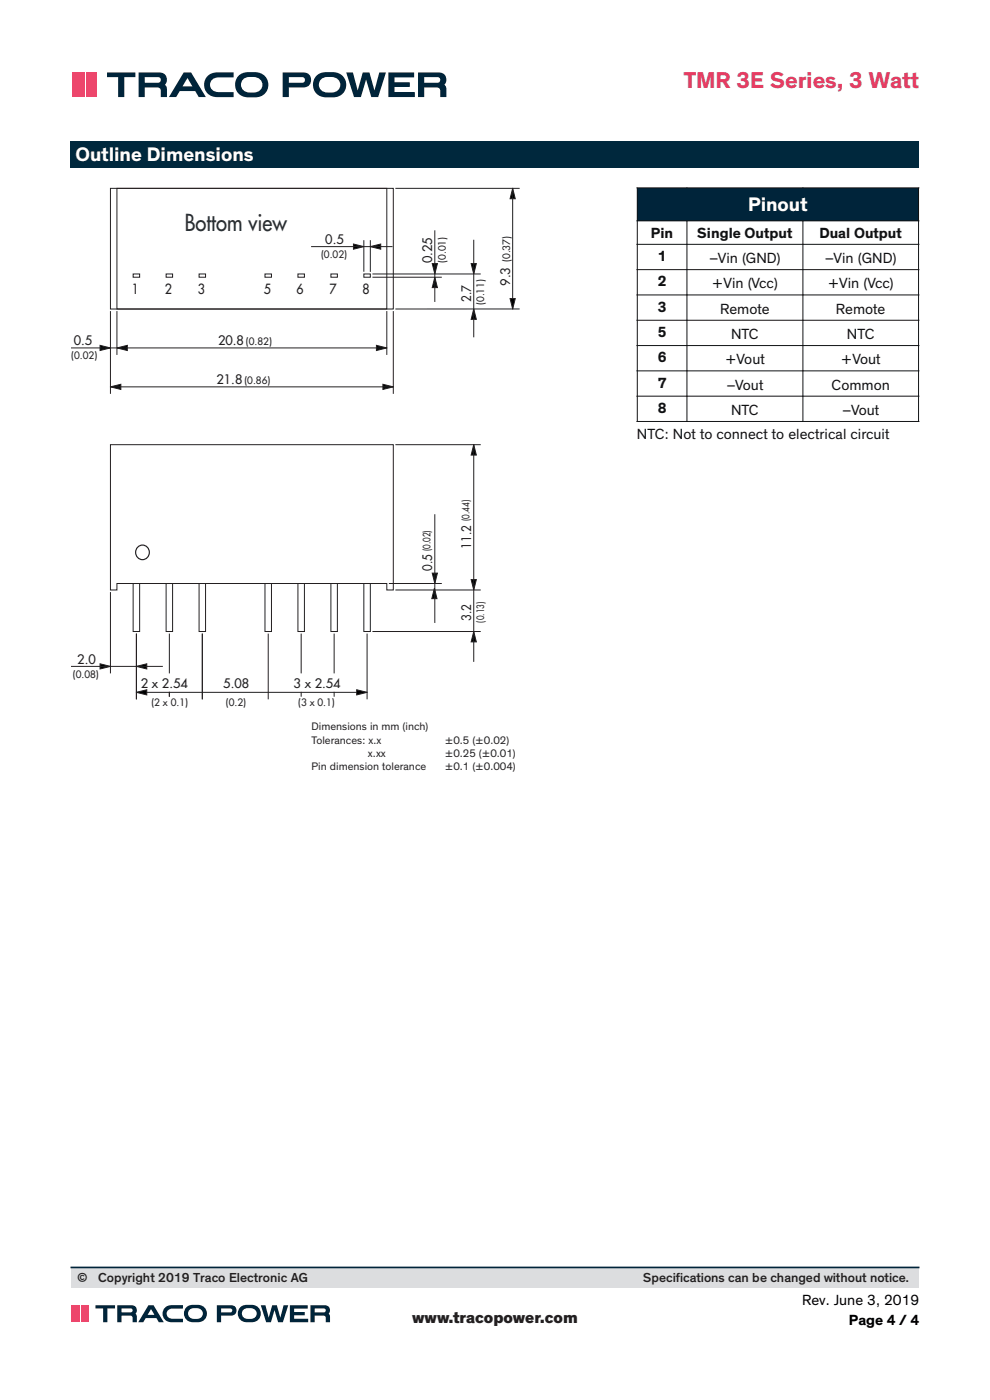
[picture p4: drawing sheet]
<svg xmlns="http://www.w3.org/2000/svg" width="210mm" height="297mm" viewBox="0 0 210 297" stroke-linecap="round" stroke-linejoin="round" font-family="sans-serif">
<path d="M15 30h180v5.7h-180z" fill="#00283d"/>
<g fill="none" stroke="#231f20" stroke-width=".21">
<path d="M23.4 40h60v25.6h-60zM24.8 40h57.3v25.6h-57.3zM84 40h26.1M108.7 40l.6 2.2h-1.1zM108.7 40v25.5M28.2 58.1h1.4v.7h-1.4zM35.2 58.1h1.4v.7h-1.4zM42.2 58.1h1.4v.7h-1.4zM56.2 58.1h1.4v.7h-1.4zM63.2 58.1h1.4v.7h-1.4zM66.1 52.3h17.1M70.2 58.1h1.4v.7h-1.4z"/>
<path d="M75 51.8l2.2 .5-2.2 .6zM77.2 58.1h1.4v.7h-1.4zM77.2 51.1v6.4M78.6 52.3l2.2-.5v1.1zM78.6 51.1v6.5M79.1 58.1h22.8M79.1 58.8h14.5M91.7 55.9h1.1l-.6 2.2zM92.2 58.8l.6 2.2h-1.1zM92.2 49v14.9M99.9 55.9h1.1l-.5 2.2zM100.5 51v20.5"/>
<path d="M15.2 73.8h66.9M21.2 73.3l2.2 .5-2.2 .6zM23.4 66.1v17.3M24.8 73.8l2.2-.5v1.1zM24.8 66.1v9.1M79.8 73.3l2.3 .5-2.3 .6zM82.1 66.1v9.1M83.4 66.1v17.3M100.5 65.5l.5 2.2h-1.1zM108.2 63.3h1.1l-.6 2.2zM110.1 65.5l-26.1 .1M23.4 94.3h60v30.9h-1.3v-1.4h-57.3v1.4h-1.4z"/>
<path d="M23.4 82.1l2.2-.6v1.1zM23.4 82.1h60M81.2 81.5l2.2 .6-2.2 .5zM84 94.3h17.9M100.5 94.3l.5 2.2h-1.1zM100.5 94.3v46M92.2 109.2v22.8M23.4 125.7v17M28.2 123.8h1.4v10.2h-1.4zM28.9 134.5v13.8M35.2 123.8h1.4v10.2h-1.4zM35.9 134.5v8.2"/>
<path d="M42.2 123.8h1.4v10.2h-1.4zM42.9 134.5v13.8M56.2 123.8h1.4v10.2h-1.4zM56.9 134.5v13.8M63.2 123.8h1.4v10.2h-1.4zM63.9 134.5v8.2M70.2 123.8h1.4v10.2h-1.4zM70.9 134.5v8.2M77.2 123.8h1.4v10.2h-1.4zM77.9 134.5v13.8M79.1 134h22.8M82.6 123.8h11"/>
<path d="M84 125.2h17.9M91.7 121.6h1.1l-.6 2.2zM92.1 124.8l.6 2.2h-1.1zM99.9 123h1.1l-.5 2.2zM100.5 134l.5 2.2h-1.1zM15.2 141.4h19.2M21.2 140.8l2.2 .6-2.2 .5zM28.9 146.9l2.2-.6v1.1zM28.9 141.4l2.2-.6v1.1zM28.9 146.9h49M35.9 146.9v.8M63.9 146.9v.8"/>
<path d="M70.9 146.9v.8M75.7 146.3l2.2 .6-2.2 .5z"/>
</g>
<g fill="#000">
<path d="M108.7 40l.6 2.2h-1.1zM75 51.8l2.2 .5-2.2 .6zM78.6 52.3l2.2-.5v1.1zM92.2 58.8l.6 2.2h-1.1zM91.7 55.9h1.1l-.6 2.2zM99.9 55.9h1.1l-.5 2.2zM21.2 73.3l2.2 .5-2.2 .6zM24.8 73.8l2.2-.5v1.1zM79.8 73.3l2.3 .5-2.3 .6zM100.5 65.5l.5 2.2h-1.1zM108.2 63.3h1.1l-.6 2.2zM23.4 82.1l2.2-.6v1.1z"/>
<path d="M81.2 81.5l2.2 .6-2.2 .5zM100.5 94.3l.5 2.2h-1.1zM92.1 124.8l.6 2.2h-1.1zM91.7 121.6h1.1l-.6 2.2zM99.9 123h1.1l-.5 2.2zM100.5 134l.5 2.2h-1.1zM21.2 140.8l2.2 .6-2.2 .5zM28.9 146.9l2.2-.6v1.1zM28.9 141.4l2.2-.6v1.1zM75.7 146.3l2.2 .6-2.2 .5z"/>
</g>
<circle cx="30.3" cy="117.2" r="1.51" fill="none" stroke="#231f20" stroke-width=".25"/>
<path d="M135.2 39.9h59.6v7h-59.6z" fill="#00243a"/>
<g fill="none" stroke="#101315" stroke-width=".21">
<path d="M135.1 39.9h59.8M135.2 39.9v6.9M194.8 39.9v6.9M135.1 46.9h59.8M135.1 51.8h59.8M135.1 57.2h59.8M135.2 46.9v4.9M135.2 51.9v5.2M135.2 57.3v5.2M145.7 46.9v4.9M145.7 51.9v5.2M145.7 57.3v5.2"/>
<path d="M170.3 46.9v4.9M170.3 51.9v5.2M170.3 57.3v5.2M194.8 46.9v4.9M194.8 51.9v5.2M194.8 57.3v5.2M135.1 62.6h59.8M135.1 67.9h59.8M135.1 73.3h59.8M135.1 78.7h59.8M135.2 62.6v5.3M135.2 68v5.2"/>
<path d="M135.2 73.4v5.2M135.2 78.7v5.3M145.7 62.6v5.3M145.7 68v5.2M145.7 73.4v5.2M145.7 78.7v5.3M170.3 62.6v5.3M170.3 68v5.2M170.3 73.4v5.2M170.3 78.7v5.3M194.8 62.6v5.3M194.8 68v5.2"/>
<path d="M194.8 73.4v5.2M194.8 78.7v5.3M135.1 84h59.8M135.1 89.4h59.8M135.2 84.1v5.2M145.7 84.1v5.2M170.3 84.1v5.2M194.8 84.1v5.2"/>
</g>
<g fill="#00243a">
<path d="M82.4 15.4h5.4v1h-4.1v1.1h3.2v1h-3.2v1h4.3v1.1h-5.6z"/>
<path d="M44.2 16a6.7 6.7 0 0 1 4-.6h1.4v1h-3.2a1.59 1.59 0 0 0-1.9 1.6 1.59 1.59 0 0 0 1.9 1.5h3.2v1.1h-3.5a2.64 2.64 0 0 1-2.6-1.6 2.64 2.64 0 0 1 .7-3z"/>
<path d="M22.7 15.4h6v1h-2.3v4.2h-1.3v-4.2h-2.4z"/>
<path d="M73.4 15.4h1.5l1 3.8 1-3.8h1.5l1 3.8 1.1-3.8h1.4l-1.7 5.2h-1.4l-1.1-3.7-1.1 3.7h-1.5z"/>
<path d="M39.8 16.6l1 1.7h-2.1zM39 15.4l-3.2 5.2h1.6l.7-1.3h3.3l.8 1.3h1.5l-3.2-5.2z"/>
<path d="M51.6 16.8a3 3 0 0 1 3.8 .4 1.69 1.69 0 0 1-.1 1.8 1.69 1.69 0 0 1-1.8 .6 1.8 1.8 0 0 1-1.9-.4 1.8 1.8 0 0 1-.3-2zM50.7 15.9a2.71 2.71 0 0 0-.6 3.1 2.71 2.71 0 0 0 2.6 1.7 3.9 3.9 0 0 0 3.7-1.1 2.69 2.69 0 0 0 .2-2.9 2.69 2.69 0 0 0-2.5-1.4 4.3 4.3 0 0 0-3.4 .6z"/>
<path d="M68.1 16.8a3 3 0 0 1 3.9 .4 1.69 1.69 0 0 1-.2 1.8 1.69 1.69 0 0 1-1.7 .6 1.8 1.8 0 0 1-2-.4 1.8 1.8 0 0 1-.3-2zM67.3 15.9a2.71 2.71 0 0 0-.7 3.1 2.71 2.71 0 0 0 2.6 1.7 3.9 3.9 0 0 0 3.7-1.1 2.69 2.69 0 0 0 .2-2.9 2.69 2.69 0 0 0-2.4-1.4 4.3 4.3 0 0 0-3.4 .6z"/>
</g>
<g fill="#00243a">
<path d="M61.3 16.4h2.8a.6 .6 0 0 1 .6 .6 .6 .6 0 0 1-.6 .6h-2.8zM60 15.4v5.2h1.3v-2h3a1.59 1.59 0 0 0 1.7-1.6 1.59 1.59 0 0 0-1.7-1.6z" fill-rule="evenodd"/>
<path d="M90 16.4h2.8a.6 .6 0 0 1 .6 .6 .6 .6 0 0 1-.6 .6h-2.8zM88.7 15.4v5.2h1.3v-2h2.6a.78 .78 0 0 1 .8 1v1h1.3l-.1-2.1-.3-.5a1.55 1.55 0 0 0 .2-1.8 1.55 1.55 0 0 0-1.5-.8z" fill-rule="evenodd"/>
<path d="M30.7 16.4h2.8a.6 .6 0 0 1 .6 .6 .6 .6 0 0 1-.6 .6h-2.8zM29.4 15.4v5.2h1.3v-2h2.6a.78 .78 0 0 1 .8 1v1h1.3l-.1-2.1-.3-.5a1.55 1.55 0 0 0 .3-1.8 1.55 1.55 0 0 0-1.6-.8z" fill-rule="evenodd"/>
</g>
<g fill="#ed466c">
<path d="M15.3 15.4h2.2v5.2h-2.2z"/>
<path d="M18.3 15.4h2.1v5.2h-2.1z"/>
</g>
<path d="M17.9 15.4v5.2" fill="none" stroke="#ed466c" stroke-width=".29"/>
<path d="M15.1 268.9h179.8v4.4h-179.8z" fill="#dcdddf"/>
<path d="M15.1 268.9h179.8" fill="none" stroke="#00243a" stroke-width=".35"/>
<g fill="#00243a">
<path d="M61.5 276.9h3.8v.7h-2.9v.7h2.2v.7h-2.2v.8h3v.7h-3.9z"/>
<path d="M35 277.4a4.6 4.6 0 0 1 3.2-.5h.6v.7h-2.2a1.1 1.1 0 0 0-1.3 1.1 1.1 1.1 0 0 0 1.3 1.1h2.2v.7h-2.4a1.82 1.82 0 0 1-1.8-1 1.82 1.82 0 0 1 .4-2.1z"/>
<path d="M20.3 276.9h4.1v.7h-1.6v2.9h-.9v-2.9h-1.6z"/>
<path d="M55.3 276.9h1l.7 2.6 .7-2.6h1l.8 2.6 .7-2.6h.9l-1.1 3.6h-1l-.8-2.6-.7 2.6h-1z"/>
<path d="M32 277.7l.8 1.2h-1.5zM31.5 276.9l-2.2 3.6h1.1l.5-.9h2.3l.5 .9h1l-2.1-3.6z"/>
<path d="M40.3 277.8a2.03 2.03 0 0 1 2.7 .5 1.32 1.32 0 0 1-1.8 1.5 1.15 1.15 0 0 1-1.2-.7 1.15 1.15 0 0 1 .3-1.3zM39.5 277.4a1.87 1.87 0 0 0-.3 2 1.87 1.87 0 0 0 1.8 1.1 2.5 2.5 0 0 0 2.7-.9 1.86 1.86 0 0 0-1.7-2.8 2.72 2.72 0 0 0-2.5 .6z"/>
<path d="M51.7 277.8a2.03 2.03 0 0 1 2.7 .5 1.32 1.32 0 0 1-1.8 1.5 1.15 1.15 0 0 1-1.2-.7 1.15 1.15 0 0 1 .3-1.3zM50.9 277.4a1.87 1.87 0 0 0-.3 2 1.87 1.87 0 0 0 1.8 1.1 2.5 2.5 0 0 0 2.7-.9 1.86 1.86 0 0 0-1.7-2.8 2.72 2.72 0 0 0-2.5 .6z"/>
</g>
<g fill="#00243a">
<path d="M46.9 277.6h2.2a.42 .42 0 0 1 .1 .5 .42 .42 0 0 1-.4 .3h-1.9zM46 276.9v3.6h.9v-1.4h2.1a1.1 1.1 0 0 0 1.2-1.1 1.1 1.1 0 0 0-1.2-1.1z" fill-rule="evenodd"/>
<path d="M66.8 277.6h2.1a.43 .43 0 0 1 .2 .5 .43 .43 0 0 1-.4 .3h-1.9zM65.8 276.9v3.6h1v-1.4h1.8a1.03 1.03 0 0 1 .5 1.4h.9v-1.1l-.3-.7a1.07 1.07 0 0 0 .2-1.2 1.07 1.07 0 0 0-1.1-.6z" fill-rule="evenodd"/>
<path d="M25.8 277.6h2.1a.43 .43 0 0 1 .2 .5 .43 .43 0 0 1-.4 .3h-1.9zM24.9 276.9v3.6h.9v-1.4h1.8a1.03 1.03 0 0 1 .5 1.4h.9v-1.1l-.3-.7a1.07 1.07 0 0 0 .2-1.2 1.07 1.07 0 0 0-1.1-.6z" fill-rule="evenodd"/>
</g>
<g fill="#ec476c">
<path d="M15.1 276.9h1.5v3.6h-1.5z"/>
<path d="M17.2 276.9h1.5v3.6h-1.5z"/>
</g>
<path d="M16.9 276.9v3.6" fill="none" stroke="#ec476c" stroke-width=".21"/>
<text font-size="4.9" fill="#e53d63" x="145" y="18.7">TMR 3E Series, 3 Watt</text>
<text font-size="4.9" fill="#273136" x="39.2" y="49">Bottom view</text>
<g font-size="4.2" fill="#fff">
<text x="16" y="34.2">Outline Dimensions</text>
<text x="158.7" y="44.8">Pinout</text>
</g>
<text font-size="3.5" fill="#231f20" x="87.4" y="280.7">www.tracopower.com</text>
<g font-size="3.2" fill="#101315">
<text x="138.1" y="50.4">Pin</text>
<text x="147.9" y="50.4">Single Output</text>
<text x="173.8" y="50.4">Dual Output</text>
<text x="139.5" y="55.4">1</text>
<text x="150.4" y="55.8">–Vin (GND)</text>
<text x="175" y="55.8">–Vin (GND)</text>
<text x="139.5" y="60.8">2</text>
<text x="151" y="61.2">+Vin (Vcc)</text>
<text x="175.6" y="61.2">+Vin (Vcc)</text>
<text x="139.5" y="66.1">3</text>
<text x="139.5" y="71.5">5</text>
<text x="152.8" y="66.5">Remote</text>
<text x="155.1" y="71.9">NTC</text>
<text x="177.3" y="66.5">Remote</text>
<text x="179.7" y="71.9">NTC</text>
<text x="139.5" y="76.9">6</text>
<text x="153.8" y="77.3">+Vout</text>
<text x="178.4" y="77.3">+Vout</text>
<text x="139.5" y="82.2">7</text>
<text x="154.1" y="82.6">–Vout</text>
<text x="176.4" y="82.6">Common</text>
<text x="139.5" y="87.6">8</text>
<text x="155.1" y="88">NTC</text>
<text x="178.7" y="88">–Vout</text>
<text x="135.1" y="93">NTC: Not to connect to electrical circuit</text>
</g>
<g font-size="3.2">
<text x="170.1" y="276.9">Rev. June 3, 2019</text>
<text x="180.1" y="281.1">Page 4 / 4</text>
</g>
<g font-size="2.9" fill="#231f20">
<text x="28" y="62.4">1</text>
<text x="35" y="62.4">2</text>
<text x="42" y="62.4">3</text>
<text x="55.9" y="62.4">5</text>
<text x="62.9" y="62.4">6</text>
<text x="69.9" y="62.4">7</text>
<text x="76.9" y="62.4">8</text>
</g>
<g font-size="2.8" fill="#231f20">
<text x="16.4" y="272">©</text>
<text x="20.8" y="272">Copyright 2019 Traco Electronic AG</text>
<text x="136.4" y="272">Specif</text>
<text x="143.4" y="272">ications can be changed without notice.</text>
</g>
<g font-size="2.7" fill="#231f20">
<text x="69" y="51.8">0.5</text>
<text x="91.7" y="55.8" transform="rotate(-90 91.7 55.8)">0.25</text>
<text x="99.9" y="64" transform="rotate(-90 99.9 64)">2.7</text>
<text x="108.2" y="60.6" transform="rotate(-90 108.2 60.6)">9.3</text>
<text x="15.6" y="73.3">0.5</text>
<text x="46.2" y="73.3">20.8</text>
<text x="45.9" y="81.5">21.8</text>
<text x="99.9" y="116.4" transform="rotate(-90 99.9 116.4)">11.2</text>
<text x="91.7" y="121.1" transform="rotate(-90 91.7 121.1)">0.5</text>
<text x="99.9" y="131.7" transform="rotate(-90 99.9 131.7)">3.2</text>
<text x="16.4" y="140.8">2.0</text>
<text x="29.9" y="146">2 x 2.54</text>
<text x="47.4" y="146">5.08</text>
<text x="62.3" y="146">3 x 2.54</text>
</g>
<g font-size="2.4" fill="#231f20">
<text x="66.1" y="154.9">Dimensions in mm (inch)</text>
<text x="66.1" y="157.7">Tolerances: x.x</text>
<text x="78.1" y="160.6">x.xx</text>
<text x="94.3" y="157.7">±0.5 (±0.02)</text>
<text x="94.3" y="160.6">±0.25 (±0.01)</text>
<text x="66.1" y="163.4">Pin dimension tolerance</text>
<text x="94.3" y="163.4">±0.1 (±0.004)</text>
</g>
<g font-size="2.1" fill="#231f20">
<text x="68.1" y="54.7">(0.02)</text>
<text x="94.5" y="55.8" transform="rotate(-90 94.5 55.8)">(0.01)</text>
<text x="108.2" y="55.6" transform="rotate(-90 108.2 55.6)">(0.37)</text>
<text x="102.7" y="64.7" transform="rotate(-90 102.7 64.7)">(0.11)</text>
<text x="15.1" y="76.2">(0.02)</text>
<text x="52.2" y="73.3">(0.82)</text>
<text x="51.8" y="81.5">(0.86)</text>
<text x="99.6" y="110.5" transform="rotate(-90 99.6 110.5)">(0.44)</text>
<text x="91.3" y="116.9" transform="rotate(-90 91.3 116.9)">(0.02)</text>
<text x="102.7" y="132.1" transform="rotate(-90 102.7 132.1)">(0.13)</text>
<text x="15.4" y="143.8">(0.08)</text>
<text x="32.1" y="149.8">(2 x 0.1)</text>
<text x="47.9" y="149.8">(0.2)</text>
<text x="63.2" y="149.8">(3 x 0.1)</text>
</g>
</svg>
